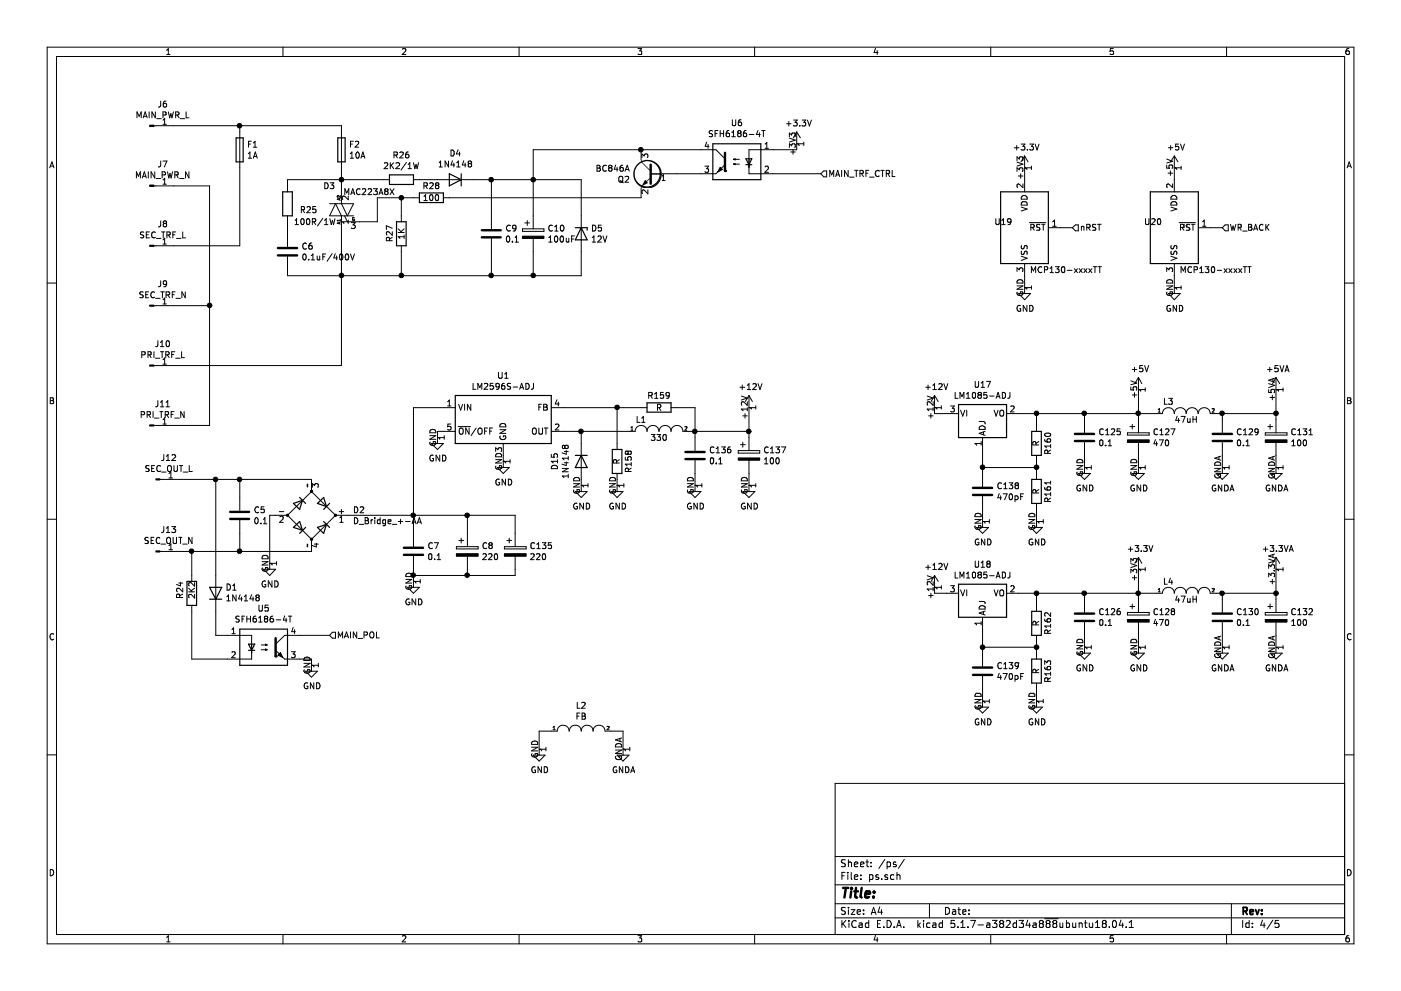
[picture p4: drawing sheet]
EESchema Schematic File Version 4
EELAYER 30 0
EELAYER END
$Descr A4 11693 8268
encoding utf-8
Sheet 4 5
Title ""
Date ""
Rev ""
Comp ""
Comment1 ""
Comment2 ""
Comment3 ""
Comment4 ""
$EndDescr
$Comp
L Device:Q_TRIAC_A1A2G D3
U 1 1
P 2850 1750
F 0 "D3" H 2900 1950 50  0000 L CNN
F 1 "MAC223A8X" H 2400 1900 50  0000 L CNN
F 2 "Package_TO_SOT_THT:TO-220-3_Vertical" V 2925 1775 50  0001 C CNN
F 3 "~" V 2850 1750 50  0001 C CNN
	1    2850 1750
	-1   0    0    -1  
$EndComp
$Comp
L Connector:Conn_01x01_Male J10
U 1 1
P 1250 3050
F 0 "J10" H 1358 3231 50  0000 C CNN
F 1 "PRI_TRF_L" H 1358 3140 50  0000 C CNN
F 2 "ADCH-80A+:TERMINAL_250" H 1250 3050 50  0001 C CNN
F 3 "~" H 1250 3050 50  0001 C CNN
	1    1250 3050
	1    0    0    -1  
$EndComp
$Comp
L Connector:Conn_01x01_Male J11
U 1 1
P 1250 3550
F 0 "J11" H 1358 3731 50  0000 C CNN
F 1 "PRI_TRF_N" H 1358 3640 50  0000 C CNN
F 2 "ADCH-80A+:TERMINAL_250" H 1250 3550 50  0001 C CNN
F 3 "~" H 1250 3550 50  0001 C CNN
	1    1250 3550
	1    0    0    -1  
$EndComp
$Comp
L Connector:Conn_01x01_Male J6
U 1 1
P 1250 1050
F 0 "J6" H 1358 1231 50  0000 C CNN
F 1 "MAIN_PWR_L" H 1358 1140 50  0000 C CNN
F 2 "ADCH-80A+:TERMINAL_250" H 1250 1050 50  0001 C CNN
F 3 "~" H 1250 1050 50  0001 C CNN
	1    1250 1050
	1    0    0    -1  
$EndComp
$Comp
L Connector:Conn_01x01_Male J7
U 1 1
P 1250 1550
F 0 "J7" H 1358 1731 50  0000 C CNN
F 1 "MAIN_PWR_N" H 1358 1640 50  0000 C CNN
F 2 "ADCH-80A+:TERMINAL_250" H 1250 1550 50  0001 C CNN
F 3 "~" H 1250 1550 50  0001 C CNN
	1    1250 1550
	1    0    0    -1  
$EndComp
$Comp
L Connector:Conn_01x01_Male J8
U 1 1
P 1250 2050
F 0 "J8" H 1358 2231 50  0000 C CNN
F 1 "SEC_TRF_L" H 1358 2140 50  0000 C CNN
F 2 "ADCH-80A+:TERMINAL_250" H 1250 2050 50  0001 C CNN
F 3 "~" H 1250 2050 50  0001 C CNN
	1    1250 2050
	1    0    0    -1  
$EndComp
$Comp
L Connector:Conn_01x01_Male J9
U 1 1
P 1250 2550
F 0 "J9" H 1358 2731 50  0000 C CNN
F 1 "SEC_TRF_N" H 1358 2640 50  0000 C CNN
F 2 "ADCH-80A+:TERMINAL_250" H 1250 2550 50  0001 C CNN
F 3 "~" H 1250 2550 50  0001 C CNN
	1    1250 2550
	1    0    0    -1  
$EndComp
Wire Wire Line
	1450 1550 1750 1550
Wire Wire Line
	1750 2550 1450 2550
Wire Wire Line
	1450 3550 1750 3550
$Comp
L Device:Fuse F1
U 1 1
P 2000 1250
F 0 "F1" H 2060 1296 50  0000 L CNN
F 1 "1A" H 2060 1205 50  0000 L CNN
F 2 "Fuse:Fuseholder_Cylinder-5x20mm_Schurter_0031_8201_Horizontal_Open" V 1930 1250 50  0001 C CNN
F 3 "~" H 2000 1250 50  0001 C CNN
	1    2000 1250
	1    0    0    -1  
$EndComp
$Comp
L Device:Fuse F2
U 1 1
P 2850 1250
F 0 "F2" H 2910 1296 50  0000 L CNN
F 1 "10A" H 2910 1205 50  0000 L CNN
F 2 "Fuse:Fuseholder_Cylinder-5x20mm_Schurter_0031_8201_Horizontal_Open" V 2780 1250 50  0001 C CNN
F 3 "~" H 2850 1250 50  0001 C CNN
	1    2850 1250
	1    0    0    -1  
$EndComp
Wire Wire Line
	1450 1050 2000 1050
Wire Wire Line
	2000 1100 2000 1050
Wire Wire Line
	2000 2050 1450 2050
Wire Wire Line
	2850 1400 2850 1500
Wire Wire Line
	1750 1550 1750 2550
Connection ~ 1750 2550
Wire Wire Line
	1750 2550 1750 3550
Wire Wire Line
	2000 1400 2000 2050
Wire Wire Line
	2000 1050 2850 1050
Wire Wire Line
	2850 1050 2850 1100
Connection ~ 2000 1050
$Comp
L Device:R R25
U 1 1
P 2400 1700
F 0 "R25" H 2500 1650 50  0000 L CNN
F 1 "100R/1W" H 2450 1550 50  0000 L CNN
F 2 "Resistor_THT:R_Axial_DIN0414_L11.9mm_D4.5mm_P15.24mm_Horizontal" V 2330 1700 50  0001 C CNN
F 3 "~" H 2400 1700 50  0001 C CNN
	1    2400 1700
	1    0    0    -1  
$EndComp
$Comp
L Device:C C6
U 1 1
P 2400 2100
F 0 "C6" H 2515 2146 50  0000 L CNN
F 1 "0.1uF/400V" H 2515 2055 50  0000 L CNN
F 2 "Capacitor_THT:C_Disc_D8.0mm_W5.0mm_P10.00mm" H 2438 1950 50  0001 C CNN
F 3 "~" H 2400 2100 50  0001 C CNN
	1    2400 2100
	1    0    0    -1  
$EndComp
Connection ~ 2850 1500
Wire Wire Line
	2850 1500 2850 1600
Wire Wire Line
	2400 1850 2400 1950
Wire Wire Line
	2400 2250 2400 2300
Wire Wire Line
	2850 1900 2850 2300
Wire Wire Line
	2850 3050 2850 2300
Wire Wire Line
	1450 3050 2850 3050
Connection ~ 2850 2300
Wire Wire Line
	2400 2300 2850 2300
Wire Wire Line
	2400 1500 2400 1550
Wire Wire Line
	2400 1500 2850 1500
$Comp
L Device:R R26
U 1 1
P 3350 1500
F 0 "R26" V 3143 1500 50  0000 C CNN
F 1 "2K2/1W" V 3234 1500 50  0000 C CNN
F 2 "Resistor_THT:R_Axial_DIN0414_L11.9mm_D4.5mm_P15.24mm_Horizontal" V 3280 1500 50  0001 C CNN
F 3 "~" H 3350 1500 50  0001 C CNN
	1    3350 1500
	0    1    1    0   
$EndComp
Wire Wire Line
	2850 1500 3200 1500
$Comp
L Device:D D4
U 1 1
P 3800 1500
F 0 "D4" H 3800 1283 50  0000 C CNN
F 1 "1N4148" H 3800 1374 50  0000 C CNN
F 2 "Diode_SMD:D_SOD-323_HandSoldering" H 3800 1500 50  0001 C CNN
F 3 "~" H 3800 1500 50  0001 C CNN
	1    3800 1500
	-1   0    0    1   
$EndComp
Wire Wire Line
	3500 1500 3650 1500
$Comp
L Device:C C9
U 1 1
P 4100 1950
F 0 "C9" H 4215 1996 50  0000 L CNN
F 1 "0.1" H 4215 1905 50  0000 L CNN
F 2 "Capacitor_SMD:C_0805_2012Metric_Pad1.18x1.45mm_HandSolder" H 4138 1800 50  0001 C CNN
F 3 "~" H 4100 1950 50  0001 C CNN
	1    4100 1950
	1    0    0    -1  
$EndComp
$Comp
L Device:CP C10
U 1 1
P 4450 1950
F 0 "C10" H 4568 1996 50  0000 L CNN
F 1 "100uF" H 4568 1905 50  0000 L CNN
F 2 "Capacitor_SMD:CP_Elec_6.3x7.7" H 4488 1800 50  0001 C CNN
F 3 "~" H 4450 1950 50  0001 C CNN
	1    4450 1950
	1    0    0    -1  
$EndComp
$Comp
L Device:D_Zener D5
U 1 1
P 4850 1950
F 0 "D5" V 4804 2030 50  0000 L CNN
F 1 "12V" V 4895 2030 50  0000 L CNN
F 2 "Diode_SMD:D_SOD-123F" H 4850 1950 50  0001 C CNN
F 3 "~" H 4850 1950 50  0001 C CNN
	1    4850 1950
	0    1    1    0   
$EndComp
Wire Wire Line
	3950 1500 4100 1500
Wire Wire Line
	4850 1500 4850 1800
Wire Wire Line
	4100 1800 4100 1500
Connection ~ 4100 1500
Wire Wire Line
	4100 1500 4450 1500
Connection ~ 4450 1500
Wire Wire Line
	4450 1500 4850 1500
Wire Wire Line
	4850 2300 4850 2100
Wire Wire Line
	4450 1500 4450 1800
Wire Wire Line
	4100 2100 4100 2300
Wire Wire Line
	2850 2300 3350 2300
Connection ~ 4100 2300
Wire Wire Line
	4100 2300 4450 2300
Wire Wire Line
	4450 2100 4450 2300
Connection ~ 4450 2300
Wire Wire Line
	4450 2300 4850 2300
$Comp
L Device:R R28
U 1 1
P 3600 1650
F 0 "R28" V 3500 1650 50  0000 C CNN
F 1 "100" V 3600 1650 50  0000 C CNN
F 2 "Resistor_SMD:R_0603_1608Metric_Pad0.98x0.95mm_HandSolder" V 3530 1650 50  0001 C CNN
F 3 "~" H 3600 1650 50  0001 C CNN
	1    3600 1650
	0    1    1    0   
$EndComp
$Comp
L Device:R R27
U 1 1
P 3350 1950
F 0 "R27" V 3250 1950 50  0000 C CNN
F 1 "1K" V 3350 1950 50  0000 C CNN
F 2 "Resistor_SMD:R_0603_1608Metric_Pad0.98x0.95mm_HandSolder" V 3280 1950 50  0001 C CNN
F 3 "~" H 3350 1950 50  0001 C CNN
	1    3350 1950
	1    0    0    -1  
$EndComp
Wire Wire Line
	3350 1650 3350 1800
Wire Wire Line
	3350 2100 3350 2300
$Comp
L Device:Q_NPN_BEC Q2
U 1 1
P 5450 1450
F 0 "Q2" H 5641 1404 50  0000 L CNN
F 1 "BC846A" H 5641 1495 50  0000 L CNN
F 2 "Package_TO_SOT_SMD:SOT-23" H 5650 1550 50  0001 C CNN
F 3 "~" H 5450 1450 50  0001 C CNN
	1    5450 1450
	-1   0    0    -1  
$EndComp
Connection ~ 3350 2300
Wire Wire Line
	3350 2300 4100 2300
Wire Wire Line
	3750 1650 5350 1650
Wire Wire Line
	3350 1650 3450 1650
Wire Wire Line
	5350 1250 4450 1250
Wire Wire Line
	4450 1250 4450 1500
$Comp
L Isolator:SFH617A-1X001 U6
U 1 1
P 6150 1350
F 0 "U6" H 6150 1675 50  0000 C CNN
F 1 "SFH6186-4T" H 6150 1584 50  0000 C CNN
F 2 "Package_SO:SO-4_7.6x3.6mm_P2.54mm" H 5950 1150 50  0001 L CIN
F 3 "http://www.vishay.com/docs/83740/sfh617a.pdf" H 6150 1350 50  0001 L CNN
	1    6150 1350
	-1   0    0    -1  
$EndComp
Wire Wire Line
	5850 1250 5350 1250
Connection ~ 5350 1250
Wire Wire Line
	5850 1450 5650 1450
Wire Wire Line
	6450 1450 6850 1450
$Comp
L Connector:Conn_01x01_Male J12
U 1 1
P 1300 4000
F 0 "J12" H 1408 4181 50  0000 C CNN
F 1 "SEC_OUT_L" H 1408 4090 50  0000 C CNN
F 2 "ADCH-80A+:TERMINAL_250" H 1300 4000 50  0001 C CNN
F 3 "~" H 1300 4000 50  0001 C CNN
	1    1300 4000
	1    0    0    -1  
$EndComp
$Comp
L Connector:Conn_01x01_Male J13
U 1 1
P 1300 4600
F 0 "J13" H 1408 4781 50  0000 C CNN
F 1 "SEC_OUT_N" H 1408 4690 50  0000 C CNN
F 2 "ADCH-80A+:TERMINAL_250" H 1300 4600 50  0001 C CNN
F 3 "~" H 1300 4600 50  0001 C CNN
	1    1300 4600
	1    0    0    -1  
$EndComp
$Comp
L power:GND #PWR0134
U 1 1
P 3450 4850
F 0 "#PWR0134" H 3450 4600 50  0001 C CNN
F 1 "GND" H 3455 4677 50  0000 C CNN
F 2 "" H 3450 4850 50  0001 C CNN
F 3 "" H 3450 4850 50  0001 C CNN
	1    3450 4850
	1    0    0    -1  
$EndComp
Wire Wire Line
	3450 4800 3450 4850
$Comp
L Device:C C7
U 1 1
P 3450 4600
F 0 "C7" H 3565 4646 50  0000 L CNN
F 1 "0.1" H 3565 4555 50  0000 L CNN
F 2 "Capacitor_SMD:C_0603_1608Metric_Pad1.08x0.95mm_HandSolder" H 3488 4450 50  0001 C CNN
F 3 "~" H 3450 4600 50  0001 C CNN
	1    3450 4600
	1    0    0    -1  
$EndComp
$Comp
L Device:CP C8
U 1 1
P 3900 4600
F 0 "C8" H 4018 4646 50  0000 L CNN
F 1 "220" H 4018 4555 50  0000 L CNN
F 2 "Capacitor_SMD:CP_Elec_8x6.2" H 3938 4450 50  0001 C CNN
F 3 "~" H 3900 4600 50  0001 C CNN
	1    3900 4600
	1    0    0    -1  
$EndComp
Wire Wire Line
	2900 4300 3450 4300
Wire Wire Line
	3900 4300 3900 4450
Wire Wire Line
	3900 4800 3900 4750
Wire Wire Line
	3450 4750 3450 4800
Connection ~ 3450 4800
Wire Wire Line
	3450 4800 3900 4800
Wire Wire Line
	3450 4450 3450 4300
Connection ~ 3450 4300
Wire Wire Line
	3450 4300 3900 4300
Connection ~ 3900 4300
$Comp
L power:+3.3V #PWR0136
U 1 1
P 9500 4750
F 0 "#PWR0136" H 9500 4600 50  0001 C CNN
F 1 "+3.3V" H 9515 4923 50  0000 C CNN
F 2 "" H 9500 4750 50  0001 C CNN
F 3 "" H 9500 4750 50  0001 C CNN
	1    9500 4750
	1    0    0    -1  
$EndComp
$Comp
L power:+5V #PWR0137
U 1 1
P 9500 3250
F 0 "#PWR0137" H 9500 3100 50  0001 C CNN
F 1 "+5V" H 9515 3423 50  0000 C CNN
F 2 "" H 9500 3250 50  0001 C CNN
F 3 "" H 9500 3250 50  0001 C CNN
	1    9500 3250
	1    0    0    -1  
$EndComp
Text HLabel 6850 1450 2    50   Input ~ 0
MAIN_TRF_CTRL
$Comp
L Device:D_Bridge_+-AA D2
U 1 1
P 2600 4300
F 0 "D2" H 2944 4346 50  0000 L CNN
F 1 "D_Bridge_+-AA" H 2944 4255 50  0000 L CNN
F 2 "Diode_SMD:Diode_Bridge_Vishay_DFS" H 2600 4300 50  0001 C CNN
F 3 "~" H 2600 4300 50  0001 C CNN
	1    2600 4300
	1    0    0    -1  
$EndComp
$Comp
L Device:C C5
U 1 1
P 2000 4300
F 0 "C5" H 2115 4346 50  0000 L CNN
F 1 "0.1" H 2115 4255 50  0000 L CNN
F 2 "Capacitor_SMD:C_0603_1608Metric_Pad1.08x0.95mm_HandSolder" H 2038 4150 50  0001 C CNN
F 3 "~" H 2000 4300 50  0001 C CNN
	1    2000 4300
	1    0    0    -1  
$EndComp
Wire Wire Line
	2600 4600 2000 4600
Wire Wire Line
	2000 4450 2000 4600
Connection ~ 2000 4600
Wire Wire Line
	2000 4150 2000 4000
Connection ~ 2000 4000
Wire Wire Line
	2000 4000 2600 4000
Wire Wire Line
	2300 4300 2250 4300
Wire Wire Line
	2250 4300 2250 4700
$Comp
L power:GND #PWR0138
U 1 1
P 2250 4700
F 0 "#PWR0138" H 2250 4450 50  0001 C CNN
F 1 "GND" H 2255 4527 50  0000 C CNN
F 2 "" H 2250 4700 50  0001 C CNN
F 3 "" H 2250 4700 50  0001 C CNN
	1    2250 4700
	1    0    0    -1  
$EndComp
$Comp
L Isolator:SFH617A-1X001 U5
U 1 1
P 2200 5400
F 0 "U5" H 2200 5725 50  0000 C CNN
F 1 "SFH6186-4T" H 2200 5634 50  0000 C CNN
F 2 "Package_SO:SO-4_7.6x3.6mm_P2.54mm" H 2000 5200 50  0001 L CIN
F 3 "http://www.vishay.com/docs/83740/sfh617a.pdf" H 2200 5400 50  0001 L CNN
	1    2200 5400
	1    0    0    -1  
$EndComp
Wire Wire Line
	1900 5300 1800 5300
$Comp
L power:GND #PWR0139
U 1 1
P 2600 5550
F 0 "#PWR0139" H 2600 5300 50  0001 C CNN
F 1 "GND" H 2605 5377 50  0000 C CNN
F 2 "" H 2600 5550 50  0001 C CNN
F 3 "" H 2600 5550 50  0001 C CNN
	1    2600 5550
	1    0    0    -1  
$EndComp
Wire Wire Line
	2500 5500 2600 5500
Wire Wire Line
	2600 5500 2600 5550
Wire Wire Line
	1500 4000 1800 4000
$Comp
L Device:R R24
U 1 1
P 1600 4950
F 0 "R24" V 1500 4900 50  0000 L CNN
F 1 "2K2" V 1600 4900 50  0000 L CNN
F 2 "Resistor_SMD:R_0603_1608Metric_Pad0.98x0.95mm_HandSolder" V 1530 4950 50  0001 C CNN
F 3 "~" H 1600 4950 50  0001 C CNN
	1    1600 4950
	1    0    0    -1  
$EndComp
Wire Wire Line
	1800 5100 1800 5300
Wire Wire Line
	1800 4800 1800 4000
Connection ~ 1800 4000
Wire Wire Line
	1800 4000 2000 4000
Text HLabel 2750 5300 2    50   Input ~ 0
MAIN_POL
Wire Wire Line
	2500 5300 2750 5300
Wire Wire Line
	1500 4600 1600 4600
$Comp
L Device:D D1
U 1 1
P 1800 4950
F 0 "D1" V 1846 4870 50  0000 R CNN
F 1 "1N4148" V 1755 4870 50  0000 R CNN
F 2 "Diode_SMD:D_SOD-323_HandSoldering" H 1800 4950 50  0001 C CNN
F 3 "~" H 1800 4950 50  0001 C CNN
	1    1800 4950
	0    -1   -1   0   
$EndComp
Wire Wire Line
	1600 5100 1600 5500
Wire Wire Line
	1600 5500 1900 5500
Wire Wire Line
	1600 4800 1600 4600
Connection ~ 1600 4600
Wire Wire Line
	1600 4600 2000 4600
Wire Wire Line
	3000 1850 3150 1850
Wire Wire Line
	3150 1850 3150 1650
Wire Wire Line
	3150 1650 3350 1650
Connection ~ 3350 1650
$Comp
L power:+3.3VA #PWR0187
U 1 1
P 10650 4750
F 0 "#PWR0187" H 10650 4600 50  0001 C CNN
F 1 "+3.3VA" H 10665 4923 50  0000 C CNN
F 2 "" H 10650 4750 50  0001 C CNN
F 3 "" H 10650 4750 50  0001 C CNN
	1    10650 4750
	1    0    0    -1  
$EndComp
$Comp
L power:+5VA #PWR0190
U 1 1
P 10650 3250
F 0 "#PWR0190" H 10650 3100 50  0001 C CNN
F 1 "+5VA" H 10665 3423 50  0000 C CNN
F 2 "" H 10650 3250 50  0001 C CNN
F 3 "" H 10650 3250 50  0001 C CNN
	1    10650 3250
	1    0    0    -1  
$EndComp
Text HLabel 10200 1900 2    50   Input ~ 0
WR_BACK
Text HLabel 8950 1900 2    50   Input ~ 0
nRST
$Comp
L power:+3.3V #PWR0244
U 1 1
P 8550 1400
F 0 "#PWR0244" H 8550 1250 50  0001 C CNN
F 1 "+3.3V" H 8565 1573 50  0000 C CNN
F 2 "" H 8550 1400 50  0001 C CNN
F 3 "" H 8550 1400 50  0001 C CNN
	1    8550 1400
	1    0    0    -1  
$EndComp
$Comp
L power:GND #PWR0245
U 1 1
P 8550 2400
F 0 "#PWR0245" H 8550 2150 50  0001 C CNN
F 1 "GND" H 8555 2227 50  0000 C CNN
F 2 "" H 8550 2400 50  0001 C CNN
F 3 "" H 8550 2400 50  0001 C CNN
	1    8550 2400
	1    0    0    -1  
$EndComp
$Comp
L power:GND #PWR0246
U 1 1
P 9800 2400
F 0 "#PWR0246" H 9800 2150 50  0001 C CNN
F 1 "GND" H 9805 2227 50  0000 C CNN
F 2 "" H 9800 2400 50  0001 C CNN
F 3 "" H 9800 2400 50  0001 C CNN
	1    9800 2400
	1    0    0    -1  
$EndComp
Wire Wire Line
	8550 1500 8550 1400
Wire Wire Line
	8850 1900 8950 1900
Wire Wire Line
	8550 2400 8550 2300
Wire Wire Line
	9800 2400 9800 2300
Wire Wire Line
	10100 1900 10200 1900
Wire Wire Line
	9800 1500 9800 1400
$Comp
L power:+5V #PWR0247
U 1 1
P 9800 1400
F 0 "#PWR0247" H 9800 1250 50  0001 C CNN
F 1 "+5V" H 9815 1573 50  0000 C CNN
F 2 "" H 9800 1400 50  0001 C CNN
F 3 "" H 9800 1400 50  0001 C CNN
	1    9800 1400
	1    0    0    -1  
$EndComp
$Comp
L Device:CP C127
U 1 1
P 9500 3650
F 0 "C127" H 9618 3696 50  0000 L CNN
F 1 "470" H 9618 3605 50  0000 L CNN
F 2 "Capacitor_SMD:CP_Elec_8x6.5" H 9538 3500 50  0001 C CNN
F 3 "~" H 9500 3650 50  0001 C CNN
	1    9500 3650
	1    0    0    -1  
$EndComp
Wire Wire Line
	9050 3500 9050 3450
Connection ~ 9050 3450
Wire Wire Line
	9050 3450 9500 3450
Wire Wire Line
	9500 3450 9500 3500
Wire Wire Line
	9050 3800 9050 3900
Wire Wire Line
	9500 3800 9500 3900
$Comp
L power:GND #PWR0254
U 1 1
P 9500 3900
F 0 "#PWR0254" H 9500 3650 50  0001 C CNN
F 1 "GND" H 9505 3727 50  0000 C CNN
F 2 "" H 9500 3900 50  0001 C CNN
F 3 "" H 9500 3900 50  0001 C CNN
	1    9500 3900
	1    0    0    -1  
$EndComp
Wire Wire Line
	9500 3250 9500 3450
Connection ~ 9500 3450
$Comp
L pspice:INDUCTOR L3
U 1 1
P 9900 3450
F 0 "L3" H 9750 3550 50  0000 C CNN
F 1 "47uH" H 9900 3400 50  0000 C CNN
F 2 "Inductor_SMD:L_Bourns-SRU8028_8.0x8.0mm" H 9900 3450 50  0001 C CNN
F 3 "~" H 9900 3450 50  0001 C CNN
	1    9900 3450
	1    0    0    -1  
$EndComp
$Comp
L Device:C C129
U 1 1
P 10200 3650
F 0 "C129" H 10315 3696 50  0000 L CNN
F 1 "0.1" H 10315 3605 50  0000 L CNN
F 2 "Capacitor_SMD:C_0603_1608Metric_Pad1.08x0.95mm_HandSolder" H 10238 3500 50  0001 C CNN
F 3 "~" H 10200 3650 50  0001 C CNN
	1    10200 3650
	1    0    0    -1  
$EndComp
$Comp
L Device:CP C131
U 1 1
P 10650 3650
F 0 "C131" H 10768 3696 50  0000 L CNN
F 1 "100" H 10768 3605 50  0000 L CNN
F 2 "Capacitor_SMD:CP_Elec_6.3x7.7" H 10688 3500 50  0001 C CNN
F 3 "~" H 10650 3650 50  0001 C CNN
	1    10650 3650
	1    0    0    -1  
$EndComp
Wire Wire Line
	10200 3450 10150 3450
Wire Wire Line
	10200 3500 10200 3450
Connection ~ 10200 3450
Wire Wire Line
	10200 3450 10650 3450
Wire Wire Line
	10650 3450 10650 3500
Wire Wire Line
	10200 3800 10200 3900
Wire Wire Line
	10650 3800 10650 3900
Wire Wire Line
	10650 3250 10650 3450
Connection ~ 10650 3450
Wire Wire Line
	9500 3450 9650 3450
$Comp
L Device:C C126
U 1 1
P 9050 5150
F 0 "C126" H 9165 5196 50  0000 L CNN
F 1 "0.1" H 9165 5105 50  0000 L CNN
F 2 "Capacitor_SMD:C_0603_1608Metric_Pad1.08x0.95mm_HandSolder" H 9088 5000 50  0001 C CNN
F 3 "~" H 9050 5150 50  0001 C CNN
	1    9050 5150
	1    0    0    -1  
$EndComp
$Comp
L Device:CP C128
U 1 1
P 9500 5150
F 0 "C128" H 9618 5196 50  0000 L CNN
F 1 "470" H 9618 5105 50  0000 L CNN
F 2 "Capacitor_SMD:CP_Elec_8x6.5" H 9538 5000 50  0001 C CNN
F 3 "~" H 9500 5150 50  0001 C CNN
	1    9500 5150
	1    0    0    -1  
$EndComp
Wire Wire Line
	9050 5000 9050 4950
Connection ~ 9050 4950
Wire Wire Line
	9050 4950 9500 4950
Wire Wire Line
	9500 4950 9500 5000
Wire Wire Line
	9050 5300 9050 5400
Wire Wire Line
	9500 5300 9500 5400
$Comp
L power:GND #PWR0262
U 1 1
P 9050 5400
F 0 "#PWR0262" H 9050 5150 50  0001 C CNN
F 1 "GND" H 9055 5227 50  0000 C CNN
F 2 "" H 9050 5400 50  0001 C CNN
F 3 "" H 9050 5400 50  0001 C CNN
	1    9050 5400
	1    0    0    -1  
$EndComp
$Comp
L power:GND #PWR0263
U 1 1
P 9500 5400
F 0 "#PWR0263" H 9500 5150 50  0001 C CNN
F 1 "GND" H 9505 5227 50  0000 C CNN
F 2 "" H 9500 5400 50  0001 C CNN
F 3 "" H 9500 5400 50  0001 C CNN
	1    9500 5400
	1    0    0    -1  
$EndComp
Wire Wire Line
	9500 4750 9500 4950
Connection ~ 9500 4950
$Comp
L pspice:INDUCTOR L4
U 1 1
P 9900 4950
F 0 "L4" H 9750 5050 50  0000 C CNN
F 1 "47uH" H 9900 4900 50  0000 C CNN
F 2 "Inductor_SMD:L_Bourns-SRU8028_8.0x8.0mm" H 9900 4950 50  0001 C CNN
F 3 "~" H 9900 4950 50  0001 C CNN
	1    9900 4950
	1    0    0    -1  
$EndComp
$Comp
L Device:C C130
U 1 1
P 10200 5150
F 0 "C130" H 10315 5196 50  0000 L CNN
F 1 "0.1" H 10315 5105 50  0000 L CNN
F 2 "Capacitor_SMD:C_0603_1608Metric_Pad1.08x0.95mm_HandSolder" H 10238 5000 50  0001 C CNN
F 3 "~" H 10200 5150 50  0001 C CNN
	1    10200 5150
	1    0    0    -1  
$EndComp
$Comp
L Device:CP C132
U 1 1
P 10650 5150
F 0 "C132" H 10768 5196 50  0000 L CNN
F 1 "100" H 10768 5105 50  0000 L CNN
F 2 "Capacitor_SMD:CP_Elec_6.3x7.7" H 10688 5000 50  0001 C CNN
F 3 "~" H 10650 5150 50  0001 C CNN
	1    10650 5150
	1    0    0    -1  
$EndComp
Wire Wire Line
	10200 4950 10150 4950
Wire Wire Line
	10200 5000 10200 4950
Connection ~ 10200 4950
Wire Wire Line
	10200 4950 10650 4950
Wire Wire Line
	10650 4950 10650 5000
Wire Wire Line
	10200 5300 10200 5400
Wire Wire Line
	10650 5300 10650 5400
Wire Wire Line
	10650 4750 10650 4950
Connection ~ 10650 4950
Wire Wire Line
	9500 4950 9650 4950
$Comp
L power:+3.3V #PWR0266
U 1 1
P 6650 1200
F 0 "#PWR0266" H 6650 1050 50  0001 C CNN
F 1 "+3.3V" H 6665 1373 50  0000 C CNN
F 2 "" H 6650 1200 50  0001 C CNN
F 3 "" H 6650 1200 50  0001 C CNN
	1    6650 1200
	1    0    0    -1  
$EndComp
Wire Wire Line
	6650 1250 6650 1200
Wire Wire Line
	6450 1250 6650 1250
$Comp
L power:GND #PWR0135
U 1 1
P 4200 3850
F 0 "#PWR0135" H 4200 3600 50  0001 C CNN
F 1 "GND" H 4205 3677 50  0000 C CNN
F 2 "" H 4200 3850 50  0001 C CNN
F 3 "" H 4200 3850 50  0001 C CNN
	1    4200 3850
	1    0    0    -1  
$EndComp
Wire Wire Line
	4200 3850 4200 3800
$Comp
L power:GND #PWR0248
U 1 1
P 3650 3650
F 0 "#PWR0248" H 3650 3400 50  0001 C CNN
F 1 "GND" H 3655 3477 50  0000 C CNN
F 2 "" H 3650 3650 50  0001 C CNN
F 3 "" H 3650 3650 50  0001 C CNN
	1    3650 3650
	1    0    0    -1  
$EndComp
Wire Wire Line
	3700 3600 3650 3600
Wire Wire Line
	3650 3600 3650 3650
$Comp
L pspice:INDUCTOR L1
U 1 1
P 5500 3600
F 0 "L1" H 5350 3700 50  0000 C CNN
F 1 "330" H 5500 3550 50  0000 C CNN
F 2 "Inductor_SMD:L_12x12mm_H4.5mm" H 5500 3600 50  0001 C CNN
F 3 "~" H 5500 3600 50  0001 C CNN
	1    5500 3600
	1    0    0    -1  
$EndComp
$Comp
L Device:C C136
U 1 1
P 5800 3800
F 0 "C136" H 5915 3846 50  0000 L CNN
F 1 "0.1" H 5915 3755 50  0000 L CNN
F 2 "Capacitor_SMD:C_0603_1608Metric_Pad1.08x0.95mm_HandSolder" H 5838 3650 50  0001 C CNN
F 3 "~" H 5800 3800 50  0001 C CNN
	1    5800 3800
	1    0    0    -1  
$EndComp
$Comp
L Device:CP C137
U 1 1
P 6250 3800
F 0 "C137" H 6368 3846 50  0000 L CNN
F 1 "100" H 6368 3755 50  0000 L CNN
F 2 "Capacitor_SMD:CP_Elec_6.3x7.7" H 6288 3650 50  0001 C CNN
F 3 "~" H 6250 3800 50  0001 C CNN
	1    6250 3800
	1    0    0    -1  
$EndComp
$Comp
L Device:R R159
U 1 1
P 5500 3400
F 0 "R159" V 5400 3400 50  0000 C CNN
F 1 "11K" V 5500 3400 50  0000 C CNN
F 2 "Resistor_SMD:R_0603_1608Metric_Pad0.98x0.95mm_HandSolder" V 5430 3400 50  0001 C CNN
F 3 "~" H 5500 3400 50  0001 C CNN
	1    5500 3400
	0    1    1    0   
$EndComp
$Comp
L Device:R R158
U 1 1
P 5150 3850
F 0 "R158" V 5050 3850 50  0000 C CNN
F 1 "1K3" V 5150 3850 50  0000 C CNN
F 2 "Resistor_SMD:R_0603_1608Metric_Pad0.98x0.95mm_HandSolder" V 5080 3850 50  0001 C CNN
F 3 "~" H 5150 3850 50  0001 C CNN
	1    5150 3850
	-1   0    0    1   
$EndComp
Wire Wire Line
	4700 3600 4850 3600
Wire Wire Line
	4850 3700 4850 3600
Connection ~ 4850 3600
Wire Wire Line
	4850 3600 5250 3600
Wire Wire Line
	4700 3400 5150 3400
Wire Wire Line
	5150 3700 5150 3400
Connection ~ 5150 3400
Wire Wire Line
	5150 3400 5350 3400
Wire Wire Line
	5800 3400 5800 3600
Wire Wire Line
	5800 3600 5750 3600
Wire Wire Line
	5650 3400 5800 3400
Wire Wire Line
	5800 3650 5800 3600
Connection ~ 5800 3600
Wire Wire Line
	5800 3600 6250 3600
Wire Wire Line
	6250 3600 6250 3650
Wire Wire Line
	5150 4000 5150 4050
Wire Wire Line
	4850 4000 4850 4050
Wire Wire Line
	5800 3950 5800 4050
Wire Wire Line
	6250 3950 6250 4050
$Comp
L power:GND #PWR0249
U 1 1
P 4850 4050
F 0 "#PWR0249" H 4850 3800 50  0001 C CNN
F 1 "GND" H 4855 3877 50  0000 C CNN
F 2 "" H 4850 4050 50  0001 C CNN
F 3 "" H 4850 4050 50  0001 C CNN
	1    4850 4050
	1    0    0    -1  
$EndComp
$Comp
L power:GND #PWR0250
U 1 1
P 5150 4050
F 0 "#PWR0250" H 5150 3800 50  0001 C CNN
F 1 "GND" H 5155 3877 50  0000 C CNN
F 2 "" H 5150 4050 50  0001 C CNN
F 3 "" H 5150 4050 50  0001 C CNN
	1    5150 4050
	1    0    0    -1  
$EndComp
$Comp
L power:GND #PWR0251
U 1 1
P 5800 4050
F 0 "#PWR0251" H 5800 3800 50  0001 C CNN
F 1 "GND" H 5805 3877 50  0000 C CNN
F 2 "" H 5800 4050 50  0001 C CNN
F 3 "" H 5800 4050 50  0001 C CNN
	1    5800 4050
	1    0    0    -1  
$EndComp
$Comp
L power:GND #PWR0252
U 1 1
P 6250 4050
F 0 "#PWR0252" H 6250 3800 50  0001 C CNN
F 1 "GND" H 6255 3877 50  0000 C CNN
F 2 "" H 6250 4050 50  0001 C CNN
F 3 "" H 6250 4050 50  0001 C CNN
	1    6250 4050
	1    0    0    -1  
$EndComp
Wire Wire Line
	6250 3400 6250 3600
Connection ~ 6250 3600
$Comp
L power:+12V #PWR0257
U 1 1
P 6250 3400
F 0 "#PWR0257" H 6250 3250 50  0001 C CNN
F 1 "+12V" H 6265 3573 50  0000 C CNN
F 2 "" H 6250 3400 50  0001 C CNN
F 3 "" H 6250 3400 50  0001 C CNN
	1    6250 3400
	1    0    0    -1  
$EndComp
$Comp
L Device:CP C135
U 1 1
P 4300 4600
F 0 "C135" H 4418 4646 50  0000 L CNN
F 1 "220" H 4418 4555 50  0000 L CNN
F 2 "Capacitor_SMD:CP_Elec_8x6.2" H 4338 4450 50  0001 C CNN
F 3 "~" H 4300 4600 50  0001 C CNN
	1    4300 4600
	1    0    0    -1  
$EndComp
Wire Wire Line
	3900 4800 4300 4800
Wire Wire Line
	4300 4800 4300 4750
Connection ~ 3900 4800
Wire Wire Line
	3900 4300 4300 4300
Wire Wire Line
	4300 4300 4300 4450
$Comp
L Regulator_Switching:LM2596S-ADJ U1
U 1 1
P 4200 3500
F 0 "U1" H 4200 3867 50  0000 C CNN
F 1 "LM2596S-ADJ" H 4200 3776 50  0000 C CNN
F 2 "Package_TO_SOT_SMD:TO-263-5_TabPin3" H 4250 3250 50  0001 L CIN
F 3 "http://www.ti.com/lit/ds/symlink/lm2596.pdf" H 4200 3500 50  0001 C CNN
	1    4200 3500
	1    0    0    -1  
$EndComp
Wire Wire Line
	3700 3400 3450 3400
Wire Wire Line
	3450 3400 3450 4300
$Comp
L Device:D D15
U 1 1
P 4850 3850
F 0 "D15" H 4850 3633 50  0000 C CNN
F 1 "1N4148" H 4850 3724 50  0000 C CNN
F 2 "Diode_SMD:D_SOD-323_HandSoldering" H 4850 3850 50  0001 C CNN
F 3 "~" H 4850 3850 50  0001 C CNN
	1    4850 3850
	0    1    1    0   
$EndComp
$Comp
L power:GND #PWR0253
U 1 1
P 9050 3900
F 0 "#PWR0253" H 9050 3650 50  0001 C CNN
F 1 "GND" H 9055 3727 50  0000 C CNN
F 2 "" H 9050 3900 50  0001 C CNN
F 3 "" H 9050 3900 50  0001 C CNN
	1    9050 3900
	1    0    0    -1  
$EndComp
$Comp
L Device:C C125
U 1 1
P 9050 3650
F 0 "C125" H 9165 3696 50  0000 L CNN
F 1 "0.1" H 9165 3605 50  0000 L CNN
F 2 "Capacitor_SMD:C_0603_1608Metric_Pad1.08x0.95mm_HandSolder" H 9088 3500 50  0001 C CNN
F 3 "~" H 9050 3650 50  0001 C CNN
	1    9050 3650
	1    0    0    -1  
$EndComp
$Comp
L Regulator_Linear:LM1085-ADJ U17
U 1 1
P 8200 3450
F 0 "U17" H 8200 3692 50  0000 C CNN
F 1 "LM1085-ADJ" H 8200 3601 50  0000 C CNN
F 2 "Package_TO_SOT_SMD:TO-263-3_TabPin2" H 8200 3700 50  0001 C CIN
F 3 "http://www.ti.com/lit/ds/symlink/lm1085.pdf" H 8200 3450 50  0001 C CNN
	1    8200 3450
	1    0    0    -1  
$EndComp
$Comp
L Device:R R160
U 1 1
P 8650 3700
F 0 "R160" V 8550 3700 50  0000 C CNN
F 1 "360R" V 8650 3700 50  0000 C CNN
F 2 "Resistor_SMD:R_0603_1608Metric_Pad0.98x0.95mm_HandSolder" V 8580 3700 50  0001 C CNN
F 3 "~" H 8650 3700 50  0001 C CNN
	1    8650 3700
	-1   0    0    1   
$EndComp
$Comp
L Device:R R161
U 1 1
P 8650 4100
F 0 "R161" V 8550 4100 50  0000 C CNN
F 1 "1K1" V 8650 4100 50  0000 C CNN
F 2 "Resistor_SMD:R_0603_1608Metric_Pad0.98x0.95mm_HandSolder" V 8580 4100 50  0001 C CNN
F 3 "~" H 8650 4100 50  0001 C CNN
	1    8650 4100
	-1   0    0    1   
$EndComp
$Comp
L power:GND #PWR0258
U 1 1
P 8650 4350
F 0 "#PWR0258" H 8650 4100 50  0001 C CNN
F 1 "GND" H 8655 4177 50  0000 C CNN
F 2 "" H 8650 4350 50  0001 C CNN
F 3 "" H 8650 4350 50  0001 C CNN
	1    8650 4350
	1    0    0    -1  
$EndComp
Wire Wire Line
	8500 3450 8650 3450
Wire Wire Line
	8650 3550 8650 3450
Connection ~ 8650 3450
Wire Wire Line
	8650 3450 9050 3450
Wire Wire Line
	8650 3850 8650 3900
Wire Wire Line
	8650 4250 8650 4350
Wire Wire Line
	8650 3900 8200 3900
Wire Wire Line
	8200 3900 8200 3750
Connection ~ 8650 3900
Wire Wire Line
	8650 3900 8650 3950
Wire Wire Line
	8200 4250 8200 4350
$Comp
L power:GND #PWR0259
U 1 1
P 8200 4350
F 0 "#PWR0259" H 8200 4100 50  0001 C CNN
F 1 "GND" H 8205 4177 50  0000 C CNN
F 2 "" H 8200 4350 50  0001 C CNN
F 3 "" H 8200 4350 50  0001 C CNN
	1    8200 4350
	1    0    0    -1  
$EndComp
$Comp
L Device:C C138
U 1 1
P 8200 4100
F 0 "C138" H 8315 4146 50  0000 L CNN
F 1 "470pF" H 8315 4055 50  0000 L CNN
F 2 "Capacitor_SMD:C_0603_1608Metric_Pad1.08x0.95mm_HandSolder" H 8238 3950 50  0001 C CNN
F 3 "~" H 8200 4100 50  0001 C CNN
	1    8200 4100
	1    0    0    -1  
$EndComp
Wire Wire Line
	8200 3950 8200 3900
Connection ~ 8200 3900
$Comp
L Regulator_Linear:LM1085-ADJ U18
U 1 1
P 8200 4950
F 0 "U18" H 8200 5192 50  0000 C CNN
F 1 "LM1085-ADJ" H 8200 5101 50  0000 C CNN
F 2 "Package_TO_SOT_SMD:TO-263-3_TabPin2" H 8200 5200 50  0001 C CIN
F 3 "http://www.ti.com/lit/ds/symlink/lm1085.pdf" H 8200 4950 50  0001 C CNN
	1    8200 4950
	1    0    0    -1  
$EndComp
$Comp
L Device:R R162
U 1 1
P 8650 5200
F 0 "R162" V 8550 5200 50  0000 C CNN
F 1 "620R" V 8650 5200 50  0000 C CNN
F 2 "Resistor_SMD:R_0603_1608Metric_Pad0.98x0.95mm_HandSolder" V 8580 5200 50  0001 C CNN
F 3 "~" H 8650 5200 50  0001 C CNN
	1    8650 5200
	-1   0    0    1   
$EndComp
$Comp
L Device:R R163
U 1 1
P 8650 5600
F 0 "R163" V 8550 5600 50  0000 C CNN
F 1 "1K" V 8650 5600 50  0000 C CNN
F 2 "Resistor_SMD:R_0603_1608Metric_Pad0.98x0.95mm_HandSolder" V 8580 5600 50  0001 C CNN
F 3 "~" H 8650 5600 50  0001 C CNN
	1    8650 5600
	-1   0    0    1   
$EndComp
$Comp
L power:GND #PWR0260
U 1 1
P 8650 5850
F 0 "#PWR0260" H 8650 5600 50  0001 C CNN
F 1 "GND" H 8655 5677 50  0000 C CNN
F 2 "" H 8650 5850 50  0001 C CNN
F 3 "" H 8650 5850 50  0001 C CNN
	1    8650 5850
	1    0    0    -1  
$EndComp
Wire Wire Line
	8500 4950 8650 4950
Wire Wire Line
	8650 5050 8650 4950
Connection ~ 8650 4950
Wire Wire Line
	8650 4950 9050 4950
Wire Wire Line
	8650 5350 8650 5400
Wire Wire Line
	8650 5750 8650 5850
Wire Wire Line
	8650 5400 8200 5400
Wire Wire Line
	8200 5400 8200 5250
Connection ~ 8650 5400
Wire Wire Line
	8650 5400 8650 5450
Wire Wire Line
	8200 5750 8200 5850
$Comp
L power:GND #PWR0261
U 1 1
P 8200 5850
F 0 "#PWR0261" H 8200 5600 50  0001 C CNN
F 1 "GND" H 8205 5677 50  0000 C CNN
F 2 "" H 8200 5850 50  0001 C CNN
F 3 "" H 8200 5850 50  0001 C CNN
	1    8200 5850
	1    0    0    -1  
$EndComp
$Comp
L Device:C C139
U 1 1
P 8200 5600
F 0 "C139" H 8315 5646 50  0000 L CNN
F 1 "470pF" H 8315 5555 50  0000 L CNN
F 2 "Capacitor_SMD:C_0603_1608Metric_Pad1.08x0.95mm_HandSolder" H 8238 5450 50  0001 C CNN
F 3 "~" H 8200 5600 50  0001 C CNN
	1    8200 5600
	1    0    0    -1  
$EndComp
Wire Wire Line
	8200 5450 8200 5400
Connection ~ 8200 5400
$Comp
L power:+12V #PWR0267
U 1 1
P 7800 3400
F 0 "#PWR0267" H 7800 3250 50  0001 C CNN
F 1 "+12V" H 7815 3573 50  0000 C CNN
F 2 "" H 7800 3400 50  0001 C CNN
F 3 "" H 7800 3400 50  0001 C CNN
	1    7800 3400
	1    0    0    -1  
$EndComp
$Comp
L power:+12V #PWR0268
U 1 1
P 7800 4900
F 0 "#PWR0268" H 7800 4750 50  0001 C CNN
F 1 "+12V" H 7815 5073 50  0000 C CNN
F 2 "" H 7800 4900 50  0001 C CNN
F 3 "" H 7800 4900 50  0001 C CNN
	1    7800 4900
	1    0    0    -1  
$EndComp
Wire Wire Line
	7900 3450 7800 3450
Wire Wire Line
	7800 3450 7800 3400
Wire Wire Line
	7900 4950 7800 4950
Wire Wire Line
	7800 4950 7800 4900
$Comp
L power:GNDA #PWR0255
U 1 1
P 10650 3900
F 0 "#PWR0255" H 10650 3650 50  0001 C CNN
F 1 "GNDA" H 10655 3727 50  0000 C CNN
F 2 "" H 10650 3900 50  0001 C CNN
F 3 "" H 10650 3900 50  0001 C CNN
	1    10650 3900
	1    0    0    -1  
$EndComp
$Comp
L power:GNDA #PWR0256
U 1 1
P 10200 3900
F 0 "#PWR0256" H 10200 3650 50  0001 C CNN
F 1 "GNDA" H 10205 3727 50  0000 C CNN
F 2 "" H 10200 3900 50  0001 C CNN
F 3 "" H 10200 3900 50  0001 C CNN
	1    10200 3900
	1    0    0    -1  
$EndComp
$Comp
L power:GNDA #PWR0264
U 1 1
P 10200 5400
F 0 "#PWR0264" H 10200 5150 50  0001 C CNN
F 1 "GNDA" H 10205 5227 50  0000 C CNN
F 2 "" H 10200 5400 50  0001 C CNN
F 3 "" H 10200 5400 50  0001 C CNN
	1    10200 5400
	1    0    0    -1  
$EndComp
$Comp
L power:GNDA #PWR0265
U 1 1
P 10650 5400
F 0 "#PWR0265" H 10650 5150 50  0001 C CNN
F 1 "GNDA" H 10655 5227 50  0000 C CNN
F 2 "" H 10650 5400 50  0001 C CNN
F 3 "" H 10650 5400 50  0001 C CNN
	1    10650 5400
	1    0    0    -1  
$EndComp
$Comp
L Power_Supervisor:MCP130-xxxxTT U19
U 1 1
P 8550 1900
F 0 "U19" H 8450 1950 50  0000 R CNN
F 1 "MCP130-xxxxTT" H 9200 1550 50  0000 R CNN
F 2 "Package_TO_SOT_SMD:SOT-23" H 9150 1550 50  0001 C CNN
F 3 "http://ww1.microchip.com/downloads/en/DeviceDoc/11184d.pdf" H 8550 1900 50  0001 C CNN
	1    8550 1900
	1    0    0    -1  
$EndComp
$Comp
L Power_Supervisor:MCP130-xxxxTT U20
U 1 1
P 9800 1900
F 0 "U20" H 9700 1950 50  0000 R CNN
F 1 "MCP130-xxxxTT" H 10450 1550 50  0000 R CNN
F 2 "Package_TO_SOT_SMD:SOT-23" H 10400 1550 50  0001 C CNN
F 3 "http://ww1.microchip.com/downloads/en/DeviceDoc/11184d.pdf" H 9800 1900 50  0001 C CNN
	1    9800 1900
	1    0    0    -1  
$EndComp
$Comp
L power:GND #PWR0195
U 1 1
P 4500 6250
F 0 "#PWR0195" H 4500 6000 50  0001 C CNN
F 1 "GND" H 4505 6077 50  0000 C CNN
F 2 "" H 4500 6250 50  0001 C CNN
F 3 "" H 4500 6250 50  0001 C CNN
	1    4500 6250
	1    0    0    -1  
$EndComp
$Comp
L power:GNDA #PWR0201
U 1 1
P 5200 6250
F 0 "#PWR0201" H 5200 6000 50  0001 C CNN
F 1 "GNDA" H 5205 6077 50  0000 C CNN
F 2 "" H 5200 6250 50  0001 C CNN
F 3 "" H 5200 6250 50  0001 C CNN
	1    5200 6250
	1    0    0    -1  
$EndComp
$Comp
L pspice:INDUCTOR L2
U 1 1
P 4850 6100
F 0 "L2" H 4850 6315 50  0000 C CNN
F 1 "FB" H 4850 6224 50  0000 C CNN
F 2 "Inductor_SMD:L_0805_2012Metric_Pad1.15x1.40mm_HandSolder" H 4850 6100 50  0001 C CNN
F 3 "~" H 4850 6100 50  0001 C CNN
	1    4850 6100
	1    0    0    -1  
$EndComp
Wire Wire Line
	5200 6250 5200 6100
Wire Wire Line
	5200 6100 5100 6100
Wire Wire Line
	4600 6100 4500 6100
Wire Wire Line
	4500 6100 4500 6250
$EndSCHEMATC
